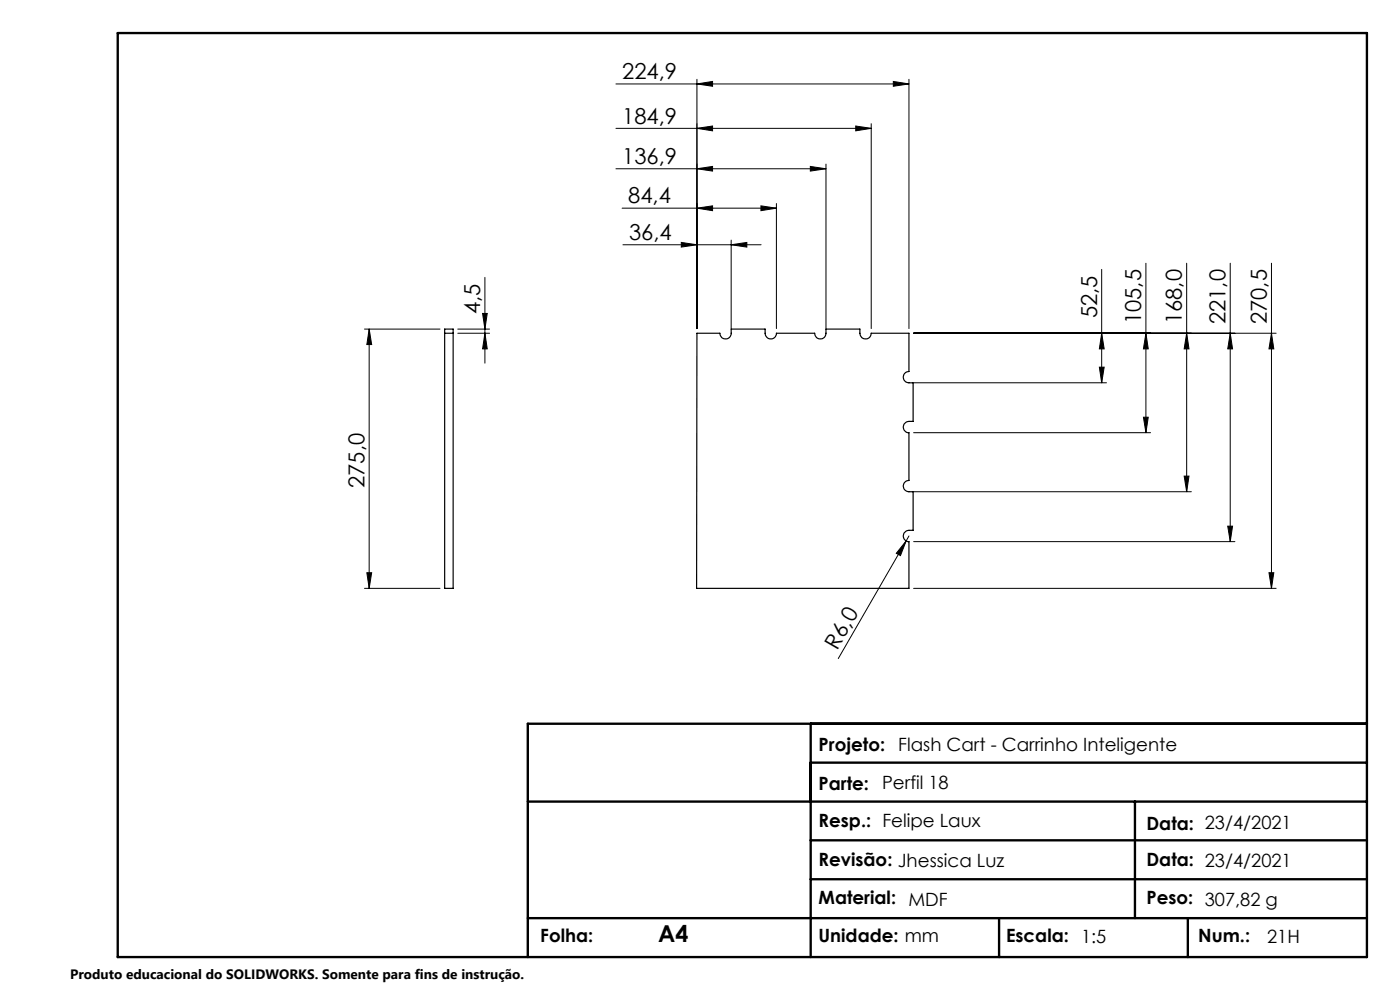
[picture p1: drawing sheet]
<svg xmlns="http://www.w3.org/2000/svg" width="297mm" height="210mm" viewBox="0 0 297 210" stroke-linecap="round" stroke-linejoin="round" font-family="sans-serif">
<g fill="none" stroke="#000" stroke-width=".21">
<path d="M130.7 17.8h62.1M147.8 17.8l3.4-.5v1zM147.8 16.8v52.9M189.5 17.3l3.3 .5-3.3 .5zM192.8 16.8v52.9M130.7 35.8h44.5M130.7 27.2h54.1M147.8 35.8l3.4-.5v1zM147.8 27.2l3.4-.5v1.1zM171.9 35.3l3.3 .5-3.3 .5zM175.2 34.8v34.9M181.5 26.7l3.3 .5-3.3 .6z"/>
<path d="M184.8 26.2v43.5M102.9 58.8v18.2M132 44.2h32.7M132.2 51.9h29.3M144.5 51.4l3.3 .5-3.3 .5zM147.8 44.2l3.4-.5v1zM155.1 51.9l3.3-.5v1zM155.1 50.9v18.8M161.4 43.7l3.3 .5-3.3 .5zM164.7 43.2v26.5M233.7 57.1v24.1M243.1 55.8v36"/>
<path d="M251.7 55.8v48.5M261 55.8v59.1M269.7 55.8v69M77.3 69.8h16M78.3 69.8l.5 3.3h-1zM78.3 69.8v55M97.1 69.8h6.8M97.1 70.7h6.8M102.4 66.5h1l-.5 3.3zM102.9 70.7l.5 3.3h-1zM193.8 70.7h76.9M233.2 77.9h1l-.5 3.3z"/>
<path d="M233.7 70.7l.5 3.3h-1zM243.1 70.7l.5 3.3h-1zM251.7 70.7l.5 3.3h-1zM261 70.7l.5 3.3h-1zM269.7 70.7l.5 3.3h-1zM193.8 91.8h50.3M193.8 81.2h40.9M242.6 88.5h1l-.5 3.3zM192.2 114.8l-1.2 3.1-.9-.5zM192.2 114.8l-14.4 24.9M192.8 113.7l-.6 1.1M193.8 114.9h68.2"/>
<path d="M193.8 104.3h58.9M251.2 101h1l-.5 3.3zM260.5 111.6h1l-.5 3.3zM77.3 124.8h16M77.8 121.5h1l-.5 3.3zM193.8 124.8h76.9M269.2 121.5h1l-.5 3.3z"/>
</g>
<path d="M25 7h265v196h-265zM172 153.5v49.5M290 153.5h-178v49.5M112 170h178M172 161.8h118M172 178.3h118M240.8 170v24.8M172 186.5h118M211.9 194.8v8.2M252 194.8v8.2M290 194.8h-178" fill="none" stroke="#000" stroke-width=".5"/>
<g fill="#000">
<path d="M192.2 114.8l-1.2 3.1-.9-.5z"/>
<path d="M147.8 17.8l3.4-.5v1zM189.5 17.3l3.3 .5-3.3 .5z"/>
<path d="M171.9 35.3l3.3 .5-3.3 .5zM147.8 35.8l3.4-.5v1zM161.4 43.7l3.3 .5-3.3 .5zM147.8 44.2l3.4-.5v1z"/>
<path d="M181.5 26.7l3.3 .5-3.3 .6zM147.8 27.2l3.4-.5v1.1zM155.1 51.9l3.3-.5v1zM144.5 51.4l3.3 .5-3.3 .5z"/>
<path d="M102.4 66.5h1l-.5 3.3zM102.9 70.7l.5 3.3h-1zM269.7 70.7l.5 3.3h-1zM269.2 121.5h1l-.5 3.3zM261 70.7l.5 3.3h-1zM260.5 111.6h1l-.5 3.3zM251.7 70.7l.5 3.3h-1zM251.2 101h1l-.5 3.3zM243.1 70.7l.5 3.3h-1zM242.6 88.5h1l-.5 3.3zM233.7 70.7l.5 3.3h-1zM233.2 77.9h1l-.5 3.3z"/>
<path d="M77.8 121.5h1l-.5 3.3zM78.3 69.8l.5 3.3h-1z"/>
</g>
<path d="M94.3 70.7v54.1h1.8v-54.1M94.3 70.7h1.8M94.3 70.7v-.9h1.8v.9M147.8 70.7h4.9a1.2 1.2 0 0 0 1.2 1.2 1.2 1.2 0 0 0 1.2-1.2v-.9h7.2a1.95 1.95 0 0 0 .4 1.8 1.18 1.18 0 0 0 1.3 .2 1.18 1.18 0 0 0 .7-1.1h8.1a1.2 1.2 0 0 0 1.2 1.2 1.2 1.2 0 0 0 1.2-1.2v-.9h7.2a2.1 2.1 0 0 0 .4 1.8 1.2 1.2 0 0 0 1.3 .2 1.2 1.2 0 0 0 .7-1.1h8v8.1a1.2 1.2 0 0 0-1.2 1.2 1.2 1.2 0 0 0 1.2 1.2h.9v8.2a1.83 1.83 0 0 0-1.8 .4 1.18 1.18 0 0 0-.2 1.3 1.18 1.18 0 0 0 1.1 .7v10.1a1.2 1.2 0 0 0-1.2 1.2 1.2 1.2 0 0 0 1.2 1.2h.9v8.2a1.83 1.83 0 0 0-1.8 .4 1.18 1.18 0 0 0-.2 1.3 1.18 1.18 0 0 0 1.1 .7v9.9h-45z" fill="none" stroke="#000" stroke-width=".25"/>
<text font-size="4.9" x="139.6" y="199.9">A4</text>
<g font-size="4.7">
<text x="132" y="16.8">224,9</text>
<text x="132" y="26.2">184,9</text>
<text x="132" y="34.8">136,9</text>
<text x="133.3" y="43.1">84,4</text>
<text x="133.5" y="50.9">36,4</text>
<text x="101.9" y="66.6" transform="rotate(-90 101.9 66.6)">4,5</text>
<text x="232.7" y="67.5" transform="rotate(-90 232.7 67.5)">52,5</text>
<text x="242.1" y="68.8" transform="rotate(-90 242.1 68.8)">105,5</text>
<text x="250.7" y="68.8" transform="rotate(-90 250.7 68.8)">168,0</text>
<text x="260" y="68.8" transform="rotate(-90 260 68.8)">221,0</text>
<text x="268.7" y="68.8" transform="rotate(-90 268.7 68.8)">270,5</text>
<text x="77.3" y="103.5" transform="rotate(-90 77.3 103.5)">275,0</text>
<text x="177.6" y="138" transform="rotate(-60 177.6 138)">R6,0</text>
</g>
<g font-size="3.9">
<text x="173.7" y="159.2">Projeto:</text>
<text x="190.6" y="159.2">Flash Cart - Carrinho Inteligente</text>
<text x="173.7" y="167.6">Parte:</text>
<text x="187.1" y="167.4">Perfil 18</text>
<text x="173.7" y="175.4">Resp.: Felipe Laux</text>
<text x="243.2" y="176.1">Data: 23/4/2021</text>
<text x="173.7" y="183.7">Revisão: Jhessica Luz</text>
<text x="243.2" y="183.7">Data: 23/4/2021</text>
<text x="173.7" y="191.7">Material: MDF</text>
<text x="243.2" y="191.7">Peso: 307,82 g</text>
<text x="114.6" y="199.9">Folha:</text>
<text x="173.7" y="199.9">Unidade: mm</text>
<text x="213.4" y="199.9">Escala: 1:5</text>
<text x="254.2" y="199.9">Num.:</text>
<text x="268.8" y="200.1">21H</text>
</g>
<text font-size="2.9" x="14.9" y="207.6">Produto educacional do SOLIDWORKS. Somente para fins de instrução.</text>
</svg>
